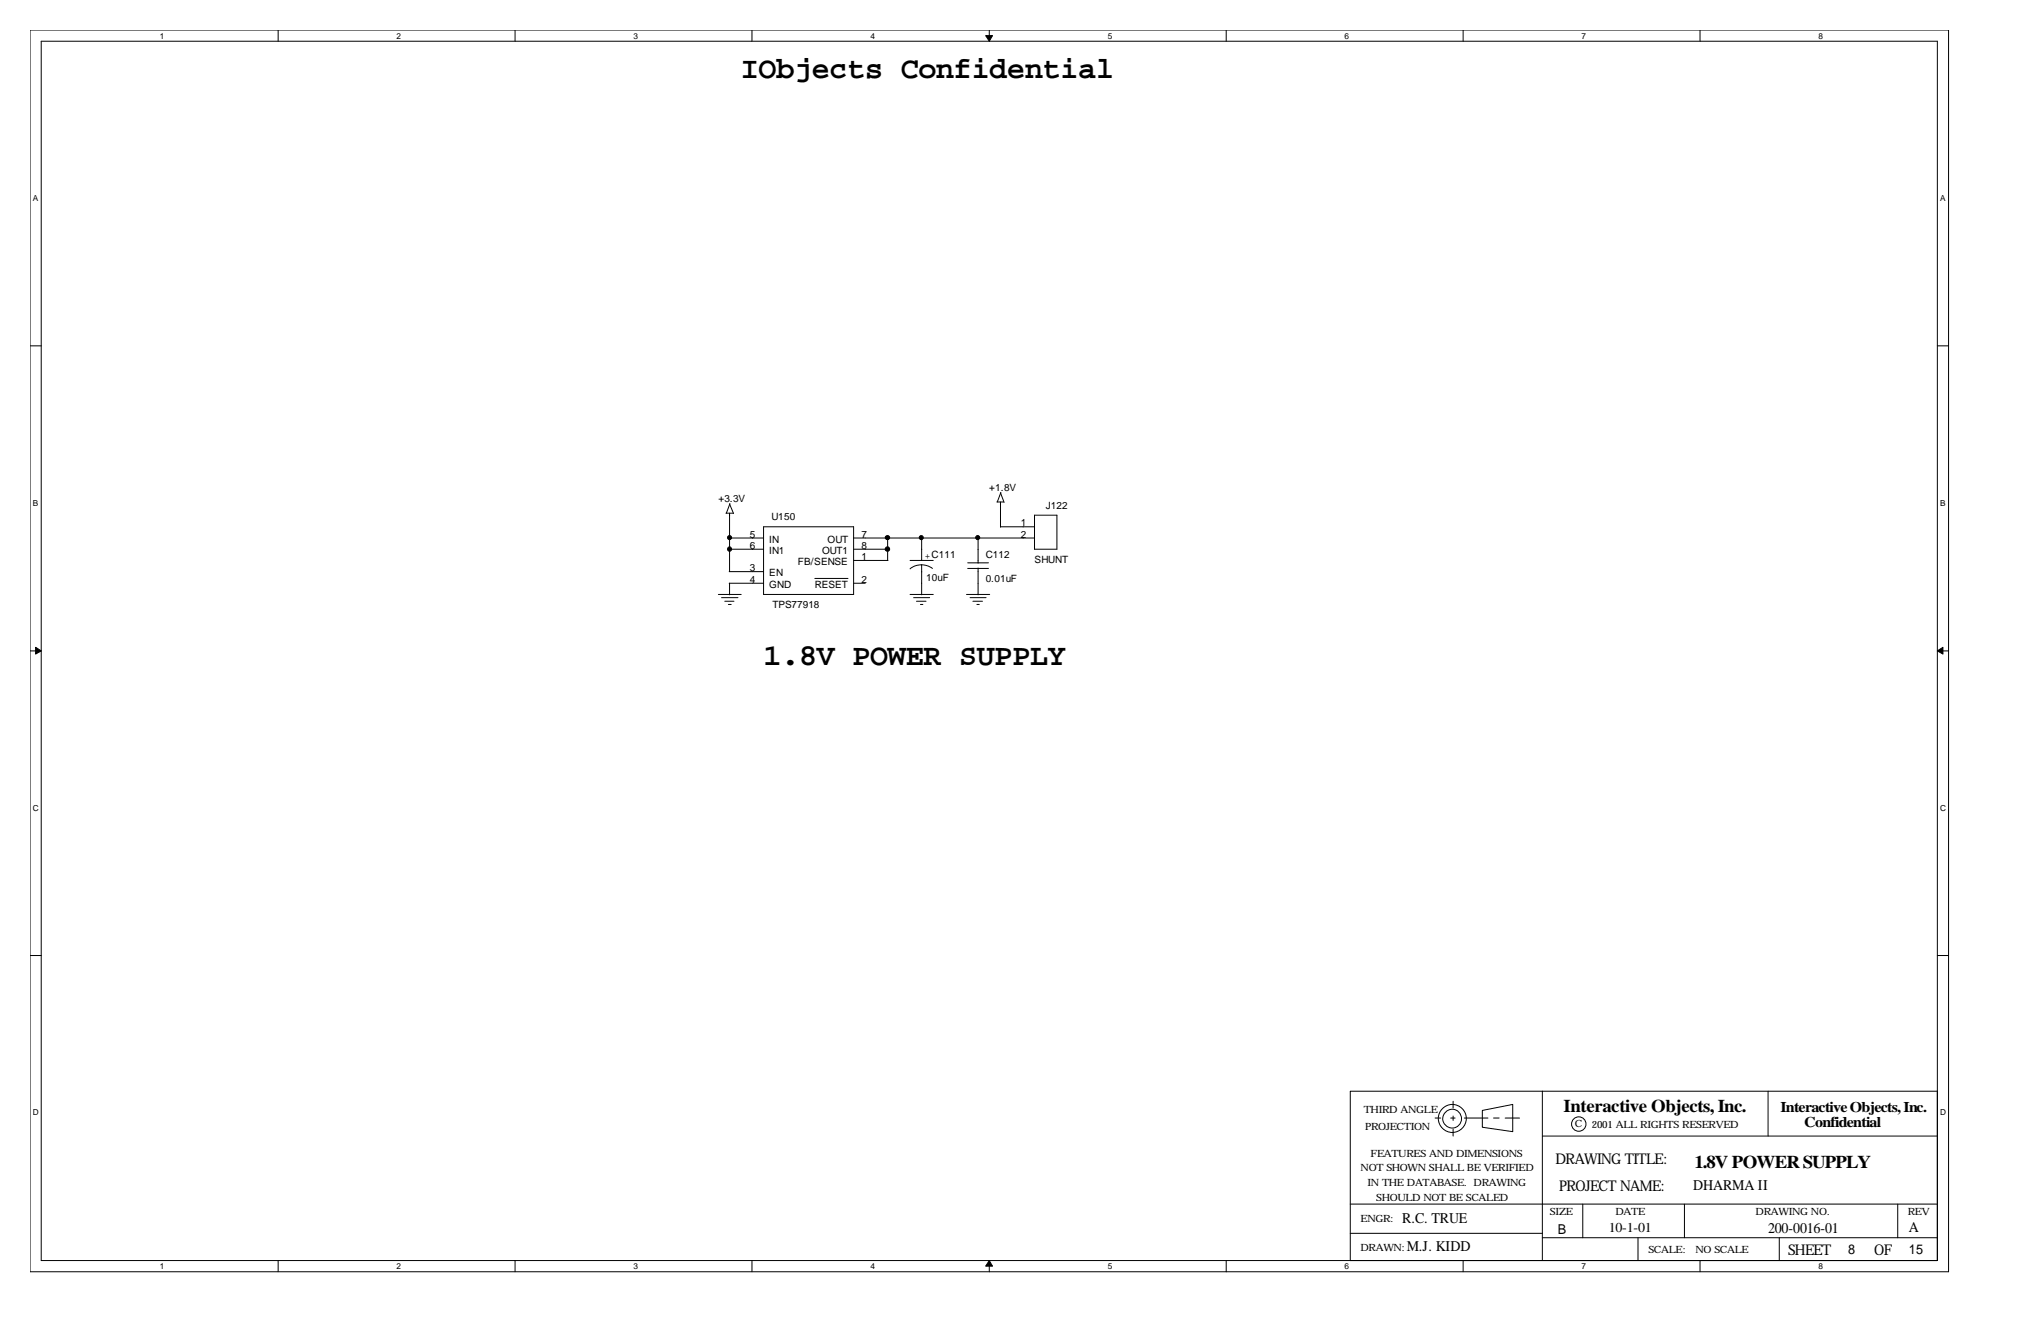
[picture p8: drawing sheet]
<svg xmlns="http://www.w3.org/2000/svg" width="432mm" height="279mm" viewBox="0 0 432 279" stroke-linecap="round" stroke-linejoin="round" font-family="sans-serif">
<g fill="none" stroke="#000" stroke-width=".21">
<path d="M6.3 6.4h405.9v262.6h-405.9zM8.7 8.7h401.2v257.9h-401.2zM58.8 6.4v2.3M109 6.4v2.3M159.1 6.4v2.3M209.3 6.4v2.3M259.4 6.4v2.3M309.5 6.4v2.3M359.7 6.4v2.3M6.3 73.2h2.4M409.9 73.2h2.3M153.6 108.5h1.5"/>
<path d="M154.3 108.5v12.4M154.3 106.6l.9 2M154.3 116.2h7.2M154.3 113.8h7.2M154.4 106.5l-.7 2M161.5 111.4h19.1v14.3h-19.1zM180.6 118.5h7.3M180.6 116.2h7.3M180.6 113.8h38.3M187.8 113.7v4.8M192.5 118.5h4.9M195 119.5l1.4 .2 .9 .5"/>
<path d="M195 119.5h-.6a3.4 3.4 0 0 0-1.9 .8M195 113.8v4.7M195 119.5v6.3M204.7 119h4.4M206.9 113.8v5.3M210.9 106.2h1.4M211.7 106.2v5.3M211.7 104.2l.7 2.1M211.7 111.4h7.2M211.8 104.1l-.8 2.1M218.9 109h4.7v7.2h-4.7zM6.3 137.7h2.4"/>
<path d="M152 125.7h4.8M152.7 126.4h3.4M153.3 127.2h2M154.1 127.8h.6M154.3 123.4h7.2M154.3 120.9h7.2M154.3 123.4v2.4M172.4 122.3h7M180.6 123.4h2.4M192.5 125.7h4.9M193.3 126.4h3.4M193.9 127.2h2"/>
<path d="M194.7 127.8h.5M204.5 125.7h4.9M204.7 120.2h4.4M205.2 126.4h3.4M205.8 127.2h2.1M206.7 127.8h.5M206.9 120.1v5.7M409.9 137.7h2.3M6.3 202.1h2.4M409.9 202.1h2.3M285.7 230.8h40.6v35.8h-40.6zM303.6 236.5h1.2"/>
<path d="M306.9 236.5h.9M307.4 232.9v1.5M307.4 236.1v.9M307.4 238.8v1.5M309.8 236.5h5M313.6 234.9l6.4-1.3v5.8l-6.4-1zM316 236.5h1.2M318.4 236.5h3.1M326.3 230.8h83.6M374.1 230.8v9.5M285.7 254.7h124.2M326.3 240.3h83.6"/>
<path d="M334.9 254.7v7.1M356.4 254.7v7.1M401.5 254.7v7.1M58.8 266.6v2.4M109 266.6v2.4M159.1 266.6v2.4M209.3 266.6v2.4M259.4 266.6v2.4M285.7 260.9h40.6M309.5 266.6v2.4M326.3 261.8h83.6M346.5 261.8v4.8"/>
<path d="M359.7 266.6v2.4M376.4 261.8v4.8"/>
<circle cx="307.2" cy="236.6" r="1.97"/>
<circle cx="307.3" cy="236.6" r="2.96"/>
<circle cx="334" cy="237.7" r="1.53"/>
</g>
<g fill="#000" stroke="#000" stroke-width=".21">
<path d="M208.5 7.5h1.5l-.7 1.2z" fill-rule="evenodd"/>
<path d="M7.5 136.9l1.2 .8-1.2 .6z" fill-rule="evenodd"/>
<path d="M409.9 137.7l1.2-.8v1.4z" fill-rule="evenodd"/>
<path d="M209.3 266.6l.7 1.2h-1.5z" fill-rule="evenodd"/>
<circle cx="154.3" cy="116.1" r=".45"/>
<circle cx="154.3" cy="113.7" r=".43"/>
<circle cx="187.7" cy="116.1" r=".47"/>
<circle cx="187.8" cy="113.7" r=".45"/>
<circle cx="194.9" cy="113.7" r=".43"/>
<circle cx="206.8" cy="113.7" r=".43"/>
</g>
<g font-size="6.4">
<text x="156.7" y="16.4">IObjects Confidential</text>
<text x="161.5" y="140.6">1.8V POWER SUPPLY</text>
</g>
<g font-size="3.8">
<text x="330.8" y="235.3">Interactive Objects, Inc.</text>
<text x="358.5" y="247">1.8V POWERSUPPLY</text>
</g>
<g font-size="3.1">
<text x="376.7" y="235.3">Interactive Objects, Inc.</text>
<text x="381.7" y="238.4">Confidential</text>
<text x="329.1" y="246.3">DRAWING TITLE:</text>
<text x="329.9" y="251.8">PROJECT NAME:</text>
<text x="358.2" y="251.7">DHARMA II</text>
<text x="296.7" y="258.7">R.C. TRUE</text>
<text x="374.1" y="260.8">200-0016-01</text>
<text x="403.9" y="260.5">A</text>
<text x="297.6" y="264.6">M.J. KIDD</text>
<text x="378.3" y="265.4">SHEET</text>
<text x="396.5" y="265.4">OF</text>
</g>
<g font-size="2.9">
<text x="329.6" y="260.9">B</text>
<text x="340.4" y="260.6">10-1-01</text>
<text x="391" y="265.3">8</text>
<text x="403.9" y="265.3">15</text>
</g>
<g font-size="2.1">
<text x="152" y="106.2">+3.3V</text>
<text x="209.3" y="103.8">+1.8V</text>
<text x="221.2" y="107.6">J122</text>
<text x="158.7" y="113.7">5</text>
<text x="163.2" y="110">U150</text>
<text x="182.3" y="113.7">7</text>
<text x="216" y="111.3">1</text>
<text x="216" y="113.7">2</text>
<text x="158.7" y="116.1">6</text>
<text x="162.7" y="114.8">IN</text>
<text x="162.7" y="117.2">IN1</text>
<text x="168.8" y="119.5">FB/SENSE</text>
<text x="173.9" y="117.2">OUT1</text>
<text x="175.1" y="114.8">OUT</text>
<text x="182.3" y="118.4">1</text>
<text x="182.3" y="116.1">8</text>
<text x="195.7" y="118.3">+C111</text>
<text x="208.5" y="118.1">C112</text>
<text x="218.9" y="119">SHUNT</text>
<text x="158.7" y="120.8">3</text>
<text x="158.7" y="123.3">4</text>
<text x="162.7" y="121.9">EN</text>
<text x="162.7" y="124.4">GND</text>
<text x="172.4" y="124.4">RESET</text>
<text x="182.3" y="123.3">2</text>
<text x="195.9" y="122.9">10uF</text>
<text x="208.5" y="123.1">0.01uF</text>
<text x="163.4" y="128.6">TPS77918</text>
<text x="288.5" y="235.4">THIRD ANGLE</text>
<text x="288.8" y="238.9">PROJECTION</text>
<text x="333.2" y="238.4">C</text>
<text x="336.8" y="238.7">2001 ALL RIGHTS RESERVED</text>
<text x="290" y="244.7">FEATURES AND DIMENSIONS</text>
<text x="287.9" y="247.7">NOT SHOWN SHALL BE VERIFIED</text>
<text x="289.3" y="250.9">IN THE DATABASE. DRAWING</text>
<text x="291.2" y="254">SHOULD NOT BE SCALED</text>
<text x="327.9" y="257">SIZE</text>
<text x="341.8" y="257">DATE</text>
<text x="371.4" y="257">DRAWING NO.</text>
<text x="403.6" y="257">REV</text>
<text x="287.9" y="258.5">ENGR:</text>
<text x="287.9" y="264.5">DRAWN:</text>
<text x="348.7" y="264.9">SCALE:</text>
<text x="358.7" y="264.9">NO SCALE</text>
</g>
<g font-size="1.7">
<text x="33.8" y="8.2">1</text>
<text x="83.9" y="8.2">2</text>
<text x="134" y="8.2">3</text>
<text x="184.1" y="8.2">4</text>
<text x="234.4" y="8.2">5</text>
<text x="284.5" y="8.2">6</text>
<text x="334.6" y="8.2">7</text>
<text x="384.7" y="8.2">8</text>
<text x="6.9" y="42.5">A</text>
<text x="410.5" y="42.5">A</text>
<text x="6.9" y="106.9">B</text>
<text x="410.5" y="106.9">B</text>
<text x="6.9" y="171.4">C</text>
<text x="410.5" y="171.4">C</text>
<text x="6.9" y="235.9">D</text>
<text x="410.5" y="235.9">D</text>
<text x="33.8" y="268.5">1</text>
<text x="83.9" y="268.5">2</text>
<text x="134" y="268.5">3</text>
<text x="184.1" y="268.5">4</text>
<text x="234.4" y="268.5">5</text>
<text x="284.5" y="268.5">6</text>
<text x="334.6" y="268.5">7</text>
<text x="384.7" y="268.5">8</text>
</g>
</svg>
